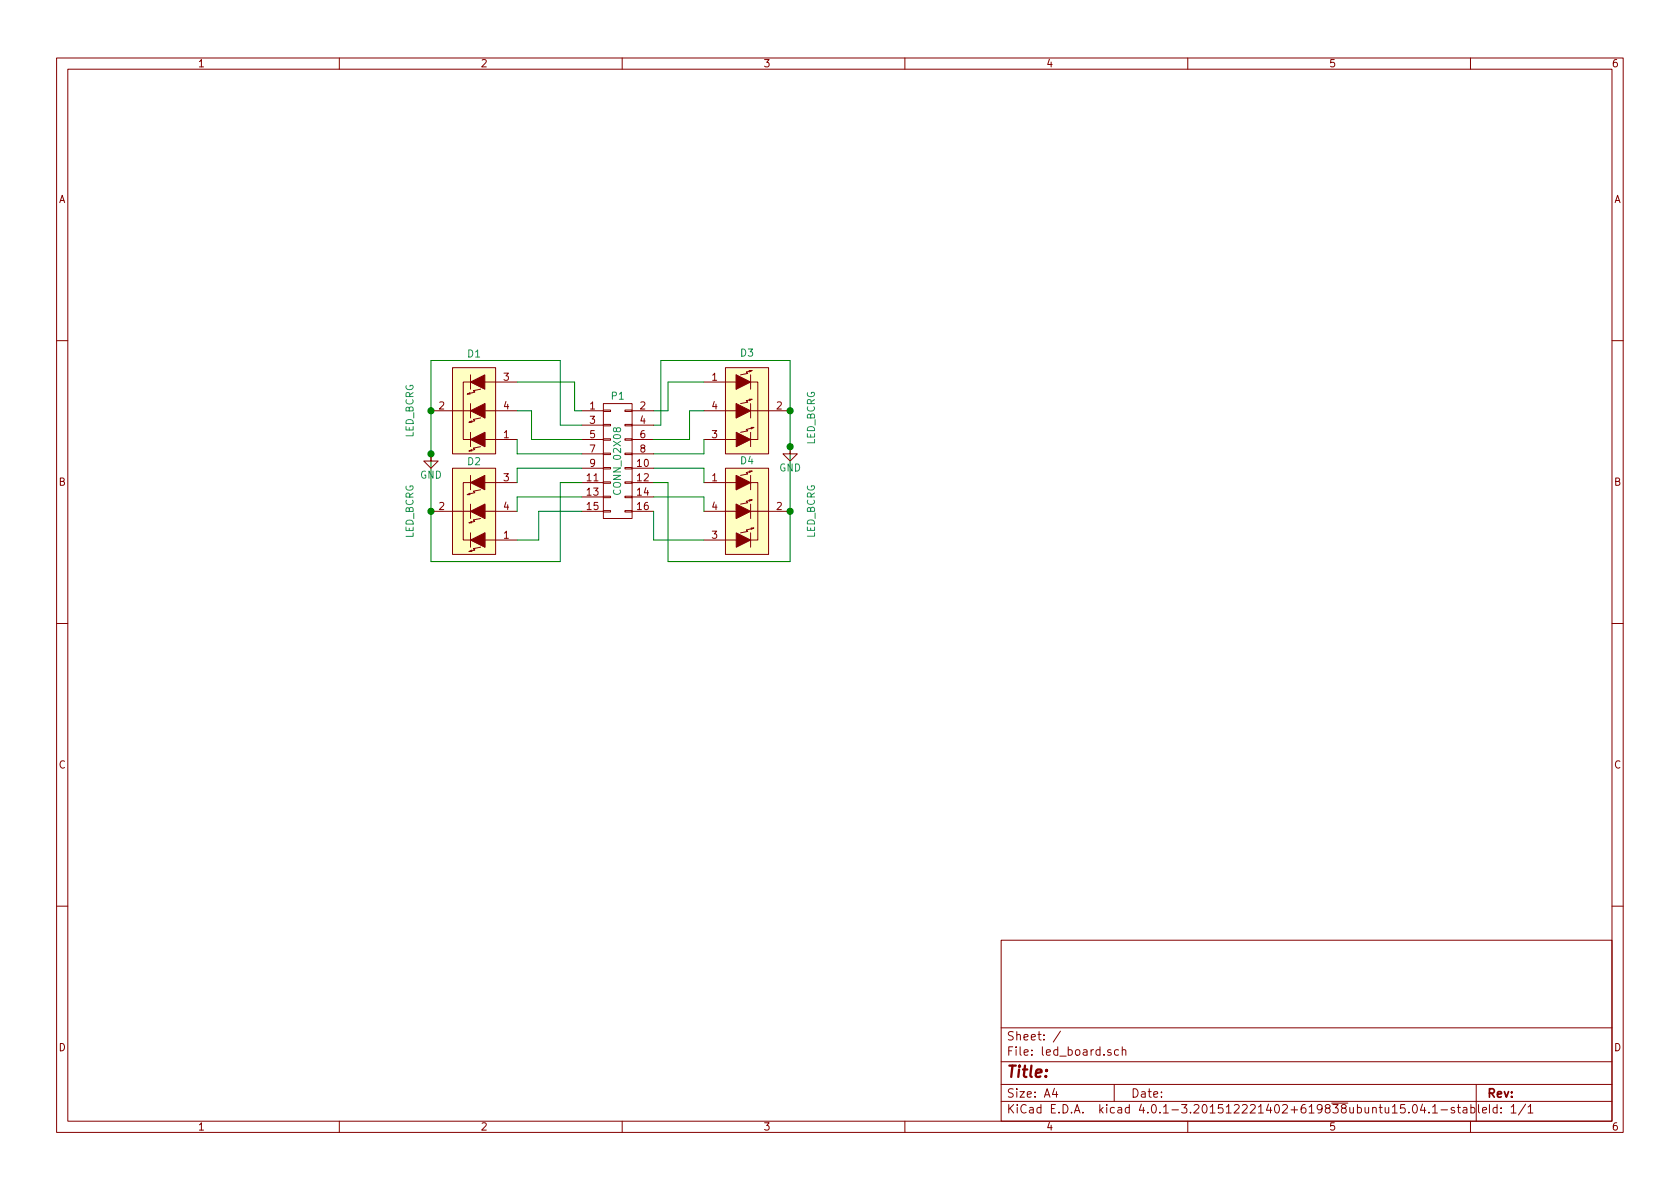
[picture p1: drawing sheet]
EESchema Schematic File Version 2
LIBS:led_board-rescue
LIBS:power
LIBS:device
LIBS:transistors
LIBS:conn
LIBS:linear
LIBS:regul
LIBS:74xx
LIBS:cmos4000
LIBS:adc-dac
LIBS:memory
LIBS:xilinx
LIBS:microcontrollers
LIBS:dsp
LIBS:microchip
LIBS:analog_switches
LIBS:motorola
LIBS:texas
LIBS:intel
LIBS:audio
LIBS:interface
LIBS:digital-audio
LIBS:philips
LIBS:display
LIBS:cypress
LIBS:siliconi
LIBS:opto
LIBS:atmel
LIBS:contrib
LIBS:valves
LIBS:led_board-cache
EELAYER 25 0
EELAYER END
$Descr A4 11693 8268
encoding utf-8
Sheet 1 1
Title ""
Date ""
Rev ""
Comp ""
Comment1 ""
Comment2 ""
Comment3 ""
Comment4 ""
$EndDescr
$Comp
L CONN_02X08 P1
U 1 1
P 4300 3200
F 0 "P1" H 4300 3650 50  0000 C CNN
F 1 "CONN_02X08" V 4300 3200 50  0000 C CNN
F 2 "myPrints:Buchsenleiste" H 4300 2000 60  0001 C CNN
F 3 "" H 4300 2000 60  0000 C CNN
	1    4300 3200
	1    0    0    -1  
$EndComp
$Comp
L LED_RCBG-RESCUE-led_board D1
U 1 1
P 3300 2850
F 0 "D1" H 3300 2450 50  0000 C CNN
F 1 "LED_BCRG" V 3750 2850 50  0000 C CNN
F 2 "myPrints:RGB_LED_BCRG" H 3300 2800 50  0001 C CNN
F 3 "" H 3300 2800 50  0000 C CNN
	1    3300 2850
	-1   0    0    1   
$EndComp
$Comp
L LED_RCBG-RESCUE-led_board D2
U 1 1
P 3300 3550
F 0 "D2" H 3300 3200 50  0000 C CNN
F 1 "LED_BCRG" V 3750 3550 50  0000 C CNN
F 2 "myPrints:RGB_LED_BCRG" H 3300 3500 50  0001 C CNN
F 3 "" H 3300 3500 50  0000 C CNN
	1    3300 3550
	-1   0    0    1   
$EndComp
$Comp
L LED_RCBG-RESCUE-led_board D4
U 1 1
P 5200 3550
F 0 "D4" H 5200 3900 50  0000 C CNN
F 1 "LED_BCRG" V 5650 3550 50  0000 C CNN
F 2 "myPrints:RGB_LED_BCRG" H 5200 3500 50  0001 C CNN
F 3 "" H 5200 3500 50  0000 C CNN
	1    5200 3550
	1    0    0    -1  
$EndComp
$Comp
L LED_RCBG-RESCUE-led_board D3
U 1 1
P 5200 2850
F 0 "D3" H 5200 3250 50  0000 C CNN
F 1 "LED_BCRG" V 5650 2800 50  0000 C CNN
F 2 "myPrints:RGB_LED_BCRG" H 5200 2800 50  0001 C CNN
F 3 "" H 5200 2800 50  0000 C CNN
	1    5200 2850
	1    0    0    -1  
$EndComp
Wire Wire Line
	4050 2850 4000 2850
Wire Wire Line
	4000 2850 4000 2650
Wire Wire Line
	4000 2650 3600 2650
Wire Wire Line
	4050 3050 3700 3050
Wire Wire Line
	3700 3050 3700 2850
Wire Wire Line
	3700 2850 3600 2850
Wire Wire Line
	4050 3150 3600 3150
Wire Wire Line
	3600 3150 3600 3050
Wire Wire Line
	4050 3250 3600 3250
Wire Wire Line
	3600 3250 3600 3350
Wire Wire Line
	4050 3450 3600 3450
Wire Wire Line
	3600 3450 3600 3550
Wire Wire Line
	4050 3550 3750 3550
Wire Wire Line
	3750 3550 3750 3750
Wire Wire Line
	3750 3750 3600 3750
Wire Wire Line
	3000 2500 3000 3900
Wire Wire Line
	3000 3900 3900 3900
Wire Wire Line
	3900 3900 3900 3350
Wire Wire Line
	3900 3350 4050 3350
Wire Wire Line
	4550 2850 4650 2850
Wire Wire Line
	4650 2850 4650 2650
Wire Wire Line
	4650 2650 4900 2650
Wire Wire Line
	4550 3050 4800 3050
Wire Wire Line
	4800 3050 4800 2850
Wire Wire Line
	4800 2850 4900 2850
Wire Wire Line
	4550 3150 4900 3150
Wire Wire Line
	4900 3150 4900 3050
Wire Wire Line
	4550 3250 4900 3250
Wire Wire Line
	4900 3250 4900 3350
Wire Wire Line
	4550 3450 4900 3450
Wire Wire Line
	4900 3450 4900 3550
Wire Wire Line
	4550 3550 4550 3750
Wire Wire Line
	4550 3750 4900 3750
Wire Wire Line
	4550 2950 4600 2950
Wire Wire Line
	4600 2950 4600 2500
Wire Wire Line
	4600 2500 5500 2500
Wire Wire Line
	5500 2500 5500 3900
Wire Wire Line
	4550 3350 4650 3350
Wire Wire Line
	4650 3350 4650 3900
Wire Wire Line
	4650 3900 5500 3900
Wire Wire Line
	4050 2950 3900 2950
Wire Wire Line
	3900 2950 3900 2500
Wire Wire Line
	3900 2500 3000 2500
Connection ~ 3000 3550
Connection ~ 3000 2850
Connection ~ 5500 3550
Connection ~ 5500 2850
$Comp
L GND #PWR01
U 1 1
P 3000 3150
F 0 "#PWR01" H 3000 2900 50  0001 C CNN
F 1 "GND" H 3000 3000 50  0000 C CNN
F 2 "" H 3000 3150 60  0000 C CNN
F 3 "" H 3000 3150 60  0000 C CNN
	1    3000 3150
	1    0    0    -1  
$EndComp
Connection ~ 3000 3150
$Comp
L GND #PWR?
U 1 1
P 5500 3100
F 0 "#PWR?" H 5500 2850 50  0001 C CNN
F 1 "GND" H 5500 2950 50  0000 C CNN
F 2 "" H 5500 3100 60  0000 C CNN
F 3 "" H 5500 3100 60  0000 C CNN
	1    5500 3100
	1    0    0    -1  
$EndComp
Connection ~ 5500 3100
$EndSCHEMATC
